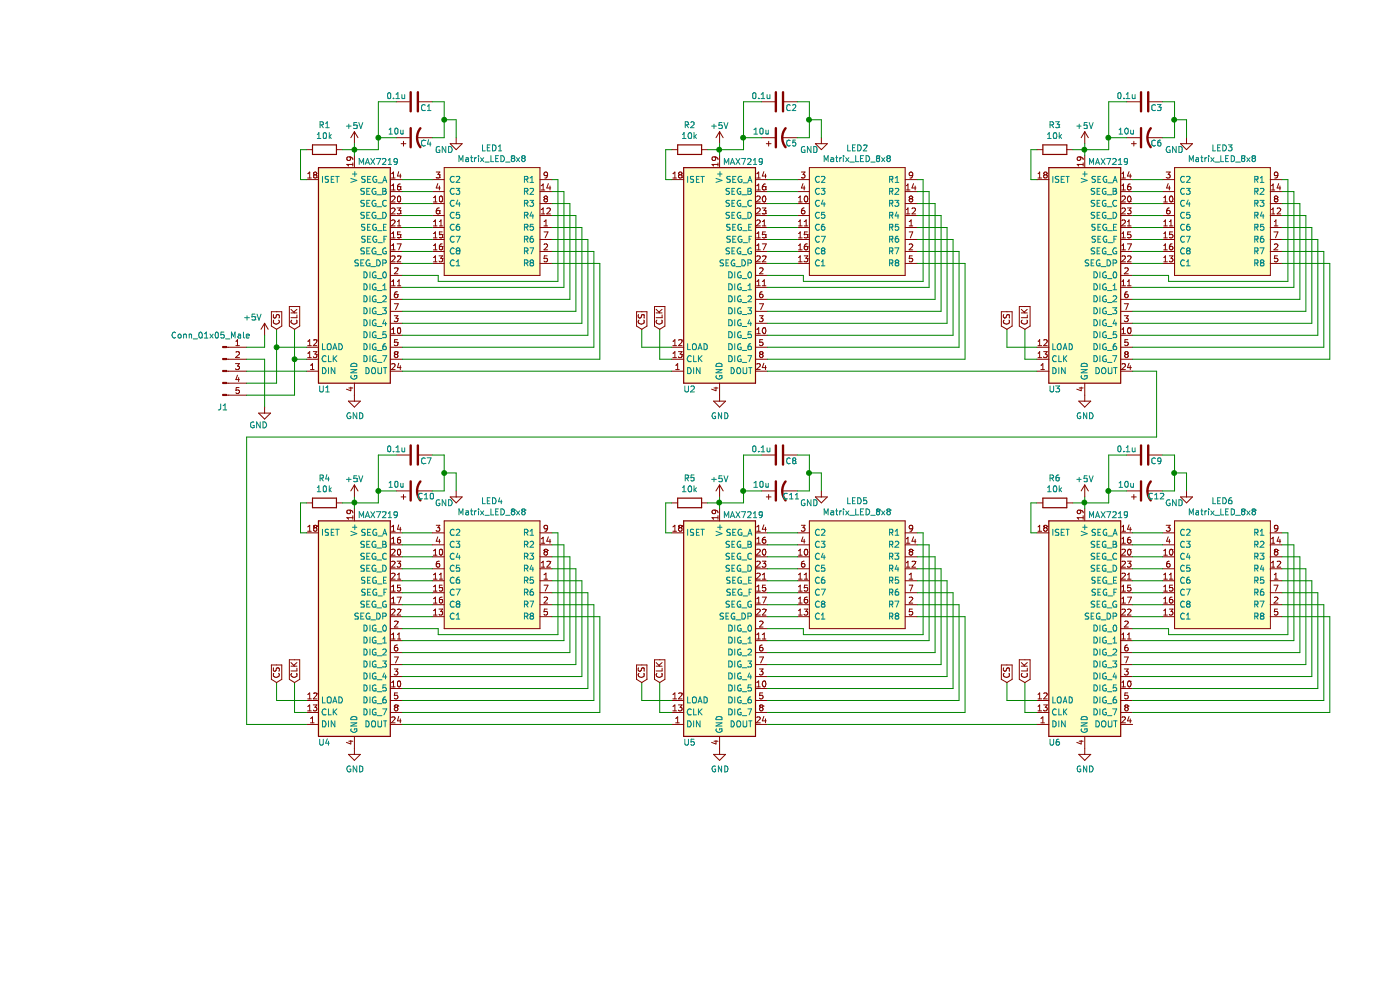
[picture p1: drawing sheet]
EESchema Schematic File Version 4
EELAYER 30 0
EELAYER END
$Descr A4 11693 8268
encoding utf-8
Sheet 1 1
Title ""
Date ""
Rev ""
Comp ""
Comment1 ""
Comment2 ""
Comment3 ""
Comment4 ""
$EndDescr
Wire Wire Line
	4700 3000 4700 2200
Wire Wire Line
	2550 1250 2650 1250
Wire Wire Line
	2200 1250 2250 1250
$Comp
L Device:R R1
U 1 1
P 2400 1250
F 0 "R1" V 2193 1250 50  0000 C CNN
F 1 "10k" V 2284 1250 50  0000 C CNN
F 2 "Resistor_THT:R_Axial_DIN0207_L6.3mm_D2.5mm_P10.16mm_Horizontal" V 2330 1250 50  0001 C CNN
F 3 "~" H 2400 1250 50  0001 C CNN
	1    2400 1250
	0    1    1    0   
$EndComp
Wire Wire Line
	2200 1500 2250 1500
Wire Wire Line
	2200 1250 2200 1500
Wire Wire Line
	2650 1250 2650 1300
$Comp
L power:GND #PWR0101
U 1 1
P 2650 3300
F 0 "#PWR0101" H 2650 3050 50  0001 C CNN
F 1 "GND" H 2655 3127 50  0000 C CNN
F 2 "" H 2650 3300 50  0001 C CNN
F 3 "" H 2650 3300 50  0001 C CNN
	1    2650 3300
	1    0    0    -1  
$EndComp
Wire Wire Line
	3050 2300 3350 2300
Wire Wire Line
	3050 1500 3300 1500
Wire Wire Line
	3050 1600 3300 1600
Wire Wire Line
	3050 1700 3300 1700
Wire Wire Line
	3050 1800 3300 1800
Wire Wire Line
	3050 1900 3300 1900
Wire Wire Line
	3050 2000 3300 2000
Wire Wire Line
	3050 2100 3300 2100
Wire Wire Line
	3050 2200 3300 2200
Wire Wire Line
	3350 2300 3350 2350
Wire Wire Line
	3350 2350 4350 2350
Wire Wire Line
	4350 2350 4350 1500
Wire Wire Line
	4350 1500 4300 1500
Wire Wire Line
	3050 2400 4400 2400
Wire Wire Line
	4400 2400 4400 1600
Wire Wire Line
	4400 1600 4300 1600
Wire Wire Line
	4450 1700 4300 1700
Wire Wire Line
	4500 1800 4300 1800
Wire Wire Line
	4550 1900 4300 1900
Wire Wire Line
	4600 2000 4300 2000
Wire Wire Line
	4650 2100 4300 2100
Wire Wire Line
	4700 2200 4300 2200
Wire Wire Line
	3050 3000 4700 3000
Wire Wire Line
	4650 2900 4650 2100
Wire Wire Line
	3050 2900 4650 2900
Wire Wire Line
	4600 2800 4600 2000
Wire Wire Line
	3050 2800 4600 2800
Wire Wire Line
	4550 2700 4550 1900
Wire Wire Line
	3050 2700 4550 2700
Wire Wire Line
	4500 2600 4500 1800
Wire Wire Line
	3050 2600 4500 2600
Wire Wire Line
	4450 2500 4450 1700
Wire Wire Line
	3050 2500 4450 2500
$Comp
L Driver_LED:MAX7219 U1
U 1 1
P 2650 2300
F 0 "U1" H 2400 1350 50  0000 C CNN
F 1 "MAX7219" H 2850 3250 50  0000 C CNN
F 2 "Package_DIP:DIP-24_W7.62mm_Socket_LongPads" H 2600 2350 50  0001 C CNN
F 3 "https://datasheets.maximintegrated.com/en/ds/MAX7219-MAX7221.pdf" H 2700 2150 50  0001 C CNN
	1    2650 2300
	1    0    0    -1  
$EndComp
$Comp
L power:GND #PWR0102
U 1 1
P 1900 3400
F 0 "#PWR0102" H 1900 3150 50  0001 C CNN
F 1 "GND" H 1850 3250 50  0000 C CNN
F 2 "" H 1900 3400 50  0001 C CNN
F 3 "" H 1900 3400 50  0001 C CNN
	1    1900 3400
	1    0    0    -1  
$EndComp
$Comp
L power:+5V #PWR0103
U 1 1
P 1900 2800
F 0 "#PWR0103" H 1900 2650 50  0001 C CNN
F 1 "+5V" H 1800 2950 50  0000 C CNN
F 2 "" H 1900 2800 50  0001 C CNN
F 3 "" H 1900 2800 50  0001 C CNN
	1    1900 2800
	1    0    0    -1  
$EndComp
$Comp
L Connector:Conn_01x05_Male J1
U 1 1
P 1550 3100
F 0 "J1" H 1550 2800 50  0000 C CNN
F 1 "Conn_01x05_Male" H 1450 3400 50  0000 C CNN
F 2 "Connector_PinHeader_2.54mm:PinHeader_1x05_P2.54mm_Horizontal" H 1550 3100 50  0001 C CNN
F 3 "~" H 1550 3100 50  0001 C CNN
	1    1550 3100
	1    0    0    -1  
$EndComp
Wire Wire Line
	1750 3100 2250 3100
Wire Wire Line
	1750 3300 2150 3300
Wire Wire Line
	2150 3300 2150 3000
Wire Wire Line
	2150 3000 2250 3000
Wire Wire Line
	2000 2900 2000 3200
Wire Wire Line
	2000 3200 1750 3200
Wire Wire Line
	2000 2900 2250 2900
Wire Wire Line
	1750 2900 1900 2900
Wire Wire Line
	1900 2900 1900 2800
Wire Wire Line
	1750 3000 1900 3000
Wire Wire Line
	1900 3000 1900 3400
Text GLabel 2000 2750 1    50   Input ~ 0
CS
Wire Wire Line
	2000 2750 2000 2900
Connection ~ 2000 2900
Text GLabel 2150 2750 1    50   Input ~ 0
CLK
Connection ~ 2150 3000
Wire Wire Line
	2150 2750 2150 3000
$Comp
L power:+5V #PWR0104
U 1 1
P 2650 1200
F 0 "#PWR0104" H 2650 1050 50  0001 C CNN
F 1 "+5V" H 2650 1350 50  0000 C CNN
F 2 "" H 2650 1200 50  0001 C CNN
F 3 "" H 2650 1200 50  0001 C CNN
	1    2650 1200
	1    0    0    -1  
$EndComp
Wire Wire Line
	2650 1200 2650 1250
Connection ~ 2650 1250
Wire Wire Line
	2650 1250 2850 1250
Wire Wire Line
	3000 1150 2850 1150
Connection ~ 2850 1150
Wire Wire Line
	2850 1150 2850 1250
Wire Wire Line
	3000 850  2850 850 
Wire Wire Line
	2850 850  2850 1150
Wire Wire Line
	3300 850  3400 850 
Wire Wire Line
	3400 850  3400 1000
Wire Wire Line
	3400 1150 3300 1150
$Comp
L power:GND #PWR0105
U 1 1
P 3500 1150
F 0 "#PWR0105" H 3500 900 50  0001 C CNN
F 1 "GND" H 3400 1050 50  0000 C CNN
F 2 "" H 3500 1150 50  0001 C CNN
F 3 "" H 3500 1150 50  0001 C CNN
	1    3500 1150
	1    0    0    -1  
$EndComp
Wire Wire Line
	3400 1000 3500 1000
Wire Wire Line
	3500 1000 3500 1150
Connection ~ 3400 1000
Wire Wire Line
	3400 1000 3400 1150
$Comp
L Device:CP1 C4
U 1 1
P 3150 1150
F 0 "C4" V 3100 1050 50  0000 C CNN
F 1 "10u" V 3200 1300 50  0000 C CNN
F 2 "Capacitor_THT:CP_Radial_D4.0mm_P2.00mm" H 3150 1150 50  0001 C CNN
F 3 "~" H 3150 1150 50  0001 C CNN
	1    3150 1150
	0    -1   -1   0   
$EndComp
$Comp
L Device:C C1
U 1 1
P 3150 850
F 0 "C1" V 3200 950 50  0000 C CNN
F 1 "0.1u" V 3100 700 50  0000 C CNN
F 2 "Capacitor_THT:C_Disc_D4.3mm_W1.9mm_P5.00mm" H 3188 700 50  0001 C CNN
F 3 "~" H 3150 850 50  0001 C CNN
	1    3150 850 
	0    1    1    0   
$EndComp
Wire Wire Line
	7750 3000 7750 2200
Wire Wire Line
	5600 1250 5700 1250
Wire Wire Line
	5250 1250 5300 1250
$Comp
L Device:R R2
U 1 1
P 5450 1250
F 0 "R2" V 5243 1250 50  0000 C CNN
F 1 "10k" V 5334 1250 50  0000 C CNN
F 2 "Resistor_THT:R_Axial_DIN0207_L6.3mm_D2.5mm_P10.16mm_Horizontal" V 5380 1250 50  0001 C CNN
F 3 "~" H 5450 1250 50  0001 C CNN
	1    5450 1250
	0    1    1    0   
$EndComp
Wire Wire Line
	5250 1500 5300 1500
Wire Wire Line
	5250 1250 5250 1500
Wire Wire Line
	5700 1250 5700 1300
$Comp
L power:GND #PWR0106
U 1 1
P 5700 3300
F 0 "#PWR0106" H 5700 3050 50  0001 C CNN
F 1 "GND" H 5705 3127 50  0000 C CNN
F 2 "" H 5700 3300 50  0001 C CNN
F 3 "" H 5700 3300 50  0001 C CNN
	1    5700 3300
	1    0    0    -1  
$EndComp
Wire Wire Line
	6100 2300 6400 2300
Wire Wire Line
	6100 1500 6350 1500
Wire Wire Line
	6100 1600 6350 1600
Wire Wire Line
	6100 1700 6350 1700
Wire Wire Line
	6100 1800 6350 1800
Wire Wire Line
	6100 1900 6350 1900
Wire Wire Line
	6100 2000 6350 2000
Wire Wire Line
	6100 2100 6350 2100
Wire Wire Line
	6100 2200 6350 2200
Wire Wire Line
	6400 2300 6400 2350
Wire Wire Line
	6400 2350 7400 2350
Wire Wire Line
	7400 2350 7400 1500
Wire Wire Line
	7400 1500 7350 1500
Wire Wire Line
	6100 2400 7450 2400
Wire Wire Line
	7450 2400 7450 1600
Wire Wire Line
	7450 1600 7350 1600
Wire Wire Line
	7500 1700 7350 1700
Wire Wire Line
	7550 1800 7350 1800
Wire Wire Line
	7600 1900 7350 1900
Wire Wire Line
	7650 2000 7350 2000
Wire Wire Line
	7700 2100 7350 2100
Wire Wire Line
	7750 2200 7350 2200
Wire Wire Line
	6100 3000 7750 3000
Wire Wire Line
	7700 2900 7700 2100
Wire Wire Line
	6100 2900 7700 2900
Wire Wire Line
	7650 2800 7650 2000
Wire Wire Line
	6100 2800 7650 2800
Wire Wire Line
	7600 2700 7600 1900
Wire Wire Line
	6100 2700 7600 2700
Wire Wire Line
	7550 2600 7550 1800
Wire Wire Line
	6100 2600 7550 2600
Wire Wire Line
	7500 2500 7500 1700
Wire Wire Line
	6100 2500 7500 2500
$Comp
L Driver_LED:MAX7219 U2
U 1 1
P 5700 2300
F 0 "U2" H 5450 1350 50  0000 C CNN
F 1 "MAX7219" H 5900 3250 50  0000 C CNN
F 2 "Package_DIP:DIP-24_W7.62mm_Socket_LongPads" H 5650 2350 50  0001 C CNN
F 3 "https://datasheets.maximintegrated.com/en/ds/MAX7219-MAX7221.pdf" H 5750 2150 50  0001 C CNN
	1    5700 2300
	1    0    0    -1  
$EndComp
Wire Wire Line
	5200 3000 5300 3000
Wire Wire Line
	5050 2900 5300 2900
Text GLabel 5050 2750 1    50   Input ~ 0
CS
Wire Wire Line
	5050 2750 5050 2900
Text GLabel 5200 2750 1    50   Input ~ 0
CLK
Wire Wire Line
	5200 2750 5200 3000
$Comp
L power:+5V #PWR0107
U 1 1
P 5700 1200
F 0 "#PWR0107" H 5700 1050 50  0001 C CNN
F 1 "+5V" H 5700 1350 50  0000 C CNN
F 2 "" H 5700 1200 50  0001 C CNN
F 3 "" H 5700 1200 50  0001 C CNN
	1    5700 1200
	1    0    0    -1  
$EndComp
Wire Wire Line
	5700 1200 5700 1250
Connection ~ 5700 1250
Wire Wire Line
	5700 1250 5900 1250
Wire Wire Line
	6050 1150 5900 1150
Connection ~ 5900 1150
Wire Wire Line
	5900 1150 5900 1250
Wire Wire Line
	6050 850  5900 850 
Wire Wire Line
	5900 850  5900 1150
Wire Wire Line
	6350 850  6450 850 
Wire Wire Line
	6450 850  6450 1000
Wire Wire Line
	6450 1150 6350 1150
$Comp
L power:GND #PWR0108
U 1 1
P 6550 1150
F 0 "#PWR0108" H 6550 900 50  0001 C CNN
F 1 "GND" H 6450 1050 50  0000 C CNN
F 2 "" H 6550 1150 50  0001 C CNN
F 3 "" H 6550 1150 50  0001 C CNN
	1    6550 1150
	1    0    0    -1  
$EndComp
Wire Wire Line
	6450 1000 6550 1000
Wire Wire Line
	6550 1000 6550 1150
Connection ~ 6450 1000
Wire Wire Line
	6450 1000 6450 1150
$Comp
L Device:CP1 C5
U 1 1
P 6200 1150
F 0 "C5" V 6150 1050 50  0000 C CNN
F 1 "10u" V 6250 1300 50  0000 C CNN
F 2 "Capacitor_THT:CP_Radial_D4.0mm_P2.00mm" H 6200 1150 50  0001 C CNN
F 3 "~" H 6200 1150 50  0001 C CNN
	1    6200 1150
	0    -1   -1   0   
$EndComp
$Comp
L Device:C C2
U 1 1
P 6200 850
F 0 "C2" V 6250 950 50  0000 C CNN
F 1 "0.1u" V 6150 700 50  0000 C CNN
F 2 "Capacitor_THT:C_Disc_D4.3mm_W1.9mm_P5.00mm" H 6238 700 50  0001 C CNN
F 3 "~" H 6200 850 50  0001 C CNN
	1    6200 850 
	0    1    1    0   
$EndComp
Wire Wire Line
	3050 3100 5300 3100
Wire Wire Line
	10800 3000 10800 2200
Wire Wire Line
	8650 1250 8750 1250
Wire Wire Line
	8300 1250 8350 1250
$Comp
L Device:R R3
U 1 1
P 8500 1250
F 0 "R3" V 8293 1250 50  0000 C CNN
F 1 "10k" V 8384 1250 50  0000 C CNN
F 2 "Resistor_THT:R_Axial_DIN0207_L6.3mm_D2.5mm_P10.16mm_Horizontal" V 8430 1250 50  0001 C CNN
F 3 "~" H 8500 1250 50  0001 C CNN
	1    8500 1250
	0    1    1    0   
$EndComp
Wire Wire Line
	8300 1500 8350 1500
Wire Wire Line
	8300 1250 8300 1500
Wire Wire Line
	8750 1250 8750 1300
$Comp
L power:GND #PWR0109
U 1 1
P 8750 3300
F 0 "#PWR0109" H 8750 3050 50  0001 C CNN
F 1 "GND" H 8755 3127 50  0000 C CNN
F 2 "" H 8750 3300 50  0001 C CNN
F 3 "" H 8750 3300 50  0001 C CNN
	1    8750 3300
	1    0    0    -1  
$EndComp
Wire Wire Line
	9150 2300 9450 2300
Wire Wire Line
	9150 1500 9400 1500
Wire Wire Line
	9150 1600 9400 1600
Wire Wire Line
	9150 1700 9400 1700
Wire Wire Line
	9150 1800 9400 1800
Wire Wire Line
	9150 1900 9400 1900
Wire Wire Line
	9150 2000 9400 2000
Wire Wire Line
	9150 2100 9400 2100
Wire Wire Line
	9150 2200 9400 2200
Wire Wire Line
	9450 2300 9450 2350
Wire Wire Line
	9450 2350 10450 2350
Wire Wire Line
	10450 2350 10450 1500
Wire Wire Line
	10450 1500 10400 1500
Wire Wire Line
	9150 2400 10500 2400
Wire Wire Line
	10500 2400 10500 1600
Wire Wire Line
	10500 1600 10400 1600
Wire Wire Line
	10550 1700 10400 1700
Wire Wire Line
	10600 1800 10400 1800
Wire Wire Line
	10650 1900 10400 1900
Wire Wire Line
	10700 2000 10400 2000
Wire Wire Line
	10750 2100 10400 2100
Wire Wire Line
	10800 2200 10400 2200
Wire Wire Line
	9150 3000 10800 3000
Wire Wire Line
	10750 2900 10750 2100
Wire Wire Line
	9150 2900 10750 2900
Wire Wire Line
	10700 2800 10700 2000
Wire Wire Line
	9150 2800 10700 2800
Wire Wire Line
	10650 2700 10650 1900
Wire Wire Line
	9150 2700 10650 2700
Wire Wire Line
	10600 2600 10600 1800
Wire Wire Line
	9150 2600 10600 2600
Wire Wire Line
	10550 2500 10550 1700
Wire Wire Line
	9150 2500 10550 2500
$Comp
L Driver_LED:MAX7219 U3
U 1 1
P 8750 2300
F 0 "U3" H 8500 1350 50  0000 C CNN
F 1 "MAX7219" H 8950 3250 50  0000 C CNN
F 2 "Package_DIP:DIP-24_W7.62mm_Socket_LongPads" H 8700 2350 50  0001 C CNN
F 3 "https://datasheets.maximintegrated.com/en/ds/MAX7219-MAX7221.pdf" H 8800 2150 50  0001 C CNN
	1    8750 2300
	1    0    0    -1  
$EndComp
Wire Wire Line
	8250 3000 8350 3000
Wire Wire Line
	8100 2900 8350 2900
Text GLabel 8100 2750 1    50   Input ~ 0
CS
Wire Wire Line
	8100 2750 8100 2900
Text GLabel 8250 2750 1    50   Input ~ 0
CLK
Wire Wire Line
	8250 2750 8250 3000
$Comp
L power:+5V #PWR0110
U 1 1
P 8750 1200
F 0 "#PWR0110" H 8750 1050 50  0001 C CNN
F 1 "+5V" H 8750 1350 50  0000 C CNN
F 2 "" H 8750 1200 50  0001 C CNN
F 3 "" H 8750 1200 50  0001 C CNN
	1    8750 1200
	1    0    0    -1  
$EndComp
Wire Wire Line
	8750 1200 8750 1250
Connection ~ 8750 1250
Wire Wire Line
	8750 1250 8950 1250
Wire Wire Line
	9100 1150 8950 1150
Connection ~ 8950 1150
Wire Wire Line
	8950 1150 8950 1250
Wire Wire Line
	9100 850  8950 850 
Wire Wire Line
	8950 850  8950 1150
Wire Wire Line
	9400 850  9500 850 
Wire Wire Line
	9500 850  9500 1000
Wire Wire Line
	9500 1150 9400 1150
$Comp
L power:GND #PWR0111
U 1 1
P 9600 1150
F 0 "#PWR0111" H 9600 900 50  0001 C CNN
F 1 "GND" H 9500 1050 50  0000 C CNN
F 2 "" H 9600 1150 50  0001 C CNN
F 3 "" H 9600 1150 50  0001 C CNN
	1    9600 1150
	1    0    0    -1  
$EndComp
Wire Wire Line
	9500 1000 9600 1000
Wire Wire Line
	9600 1000 9600 1150
Connection ~ 9500 1000
Wire Wire Line
	9500 1000 9500 1150
$Comp
L Device:CP1 C6
U 1 1
P 9250 1150
F 0 "C6" V 9200 1050 50  0000 C CNN
F 1 "10u" V 9300 1300 50  0000 C CNN
F 2 "Capacitor_THT:CP_Radial_D4.0mm_P2.00mm" H 9250 1150 50  0001 C CNN
F 3 "~" H 9250 1150 50  0001 C CNN
	1    9250 1150
	0    -1   -1   0   
$EndComp
$Comp
L Device:C C3
U 1 1
P 9250 850
F 0 "C3" V 9300 950 50  0000 C CNN
F 1 "0.1u" V 9200 700 50  0000 C CNN
F 2 "Capacitor_THT:C_Disc_D4.3mm_W1.9mm_P5.00mm" H 9288 700 50  0001 C CNN
F 3 "~" H 9250 850 50  0001 C CNN
	1    9250 850 
	0    1    1    0   
$EndComp
Wire Wire Line
	6100 3100 8350 3100
Wire Wire Line
	4700 5950 4700 5150
Wire Wire Line
	2550 4200 2650 4200
Wire Wire Line
	2200 4200 2250 4200
$Comp
L Device:R R4
U 1 1
P 2400 4200
F 0 "R4" V 2193 4200 50  0000 C CNN
F 1 "10k" V 2284 4200 50  0000 C CNN
F 2 "Resistor_THT:R_Axial_DIN0207_L6.3mm_D2.5mm_P10.16mm_Horizontal" V 2330 4200 50  0001 C CNN
F 3 "~" H 2400 4200 50  0001 C CNN
	1    2400 4200
	0    1    1    0   
$EndComp
Wire Wire Line
	2200 4450 2250 4450
Wire Wire Line
	2200 4200 2200 4450
Wire Wire Line
	2650 4200 2650 4250
$Comp
L power:GND #PWR0112
U 1 1
P 2650 6250
F 0 "#PWR0112" H 2650 6000 50  0001 C CNN
F 1 "GND" H 2655 6077 50  0000 C CNN
F 2 "" H 2650 6250 50  0001 C CNN
F 3 "" H 2650 6250 50  0001 C CNN
	1    2650 6250
	1    0    0    -1  
$EndComp
Wire Wire Line
	3050 5250 3350 5250
Wire Wire Line
	3050 4450 3300 4450
Wire Wire Line
	3050 4550 3300 4550
Wire Wire Line
	3050 4650 3300 4650
Wire Wire Line
	3050 4750 3300 4750
Wire Wire Line
	3050 4850 3300 4850
Wire Wire Line
	3050 4950 3300 4950
Wire Wire Line
	3050 5050 3300 5050
Wire Wire Line
	3050 5150 3300 5150
Wire Wire Line
	3350 5250 3350 5300
Wire Wire Line
	3350 5300 4350 5300
Wire Wire Line
	4350 5300 4350 4450
Wire Wire Line
	4350 4450 4300 4450
Wire Wire Line
	3050 5350 4400 5350
Wire Wire Line
	4400 5350 4400 4550
Wire Wire Line
	4400 4550 4300 4550
Wire Wire Line
	4450 4650 4300 4650
Wire Wire Line
	4500 4750 4300 4750
Wire Wire Line
	4550 4850 4300 4850
Wire Wire Line
	4600 4950 4300 4950
Wire Wire Line
	4650 5050 4300 5050
Wire Wire Line
	4700 5150 4300 5150
Wire Wire Line
	3050 5950 4700 5950
Wire Wire Line
	4650 5850 4650 5050
Wire Wire Line
	3050 5850 4650 5850
Wire Wire Line
	4600 5750 4600 4950
Wire Wire Line
	3050 5750 4600 5750
Wire Wire Line
	4550 5650 4550 4850
Wire Wire Line
	3050 5650 4550 5650
Wire Wire Line
	4500 5550 4500 4750
Wire Wire Line
	3050 5550 4500 5550
Wire Wire Line
	4450 5450 4450 4650
Wire Wire Line
	3050 5450 4450 5450
$Comp
L Driver_LED:MAX7219 U4
U 1 1
P 2650 5250
F 0 "U4" H 2400 4300 50  0000 C CNN
F 1 "MAX7219" H 2850 6200 50  0000 C CNN
F 2 "Package_DIP:DIP-24_W7.62mm_Socket_LongPads" H 2600 5300 50  0001 C CNN
F 3 "https://datasheets.maximintegrated.com/en/ds/MAX7219-MAX7221.pdf" H 2700 5100 50  0001 C CNN
	1    2650 5250
	1    0    0    -1  
$EndComp
Wire Wire Line
	1750 6050 2250 6050
Wire Wire Line
	2150 5950 2250 5950
Wire Wire Line
	2000 5850 2250 5850
Text GLabel 2150 5700 1    50   Input ~ 0
CLK
Wire Wire Line
	2150 5700 2150 5950
$Comp
L power:+5V #PWR0113
U 1 1
P 2650 4150
F 0 "#PWR0113" H 2650 4000 50  0001 C CNN
F 1 "+5V" H 2650 4300 50  0000 C CNN
F 2 "" H 2650 4150 50  0001 C CNN
F 3 "" H 2650 4150 50  0001 C CNN
	1    2650 4150
	1    0    0    -1  
$EndComp
Wire Wire Line
	2650 4150 2650 4200
Connection ~ 2650 4200
Wire Wire Line
	2650 4200 2850 4200
Wire Wire Line
	3000 4100 2850 4100
Connection ~ 2850 4100
Wire Wire Line
	2850 4100 2850 4200
Wire Wire Line
	3000 3800 2850 3800
Wire Wire Line
	2850 3800 2850 4100
Wire Wire Line
	3300 3800 3400 3800
Wire Wire Line
	3400 3800 3400 3950
Wire Wire Line
	3400 4100 3300 4100
$Comp
L power:GND #PWR0114
U 1 1
P 3500 4100
F 0 "#PWR0114" H 3500 3850 50  0001 C CNN
F 1 "GND" H 3400 4000 50  0000 C CNN
F 2 "" H 3500 4100 50  0001 C CNN
F 3 "" H 3500 4100 50  0001 C CNN
	1    3500 4100
	1    0    0    -1  
$EndComp
Wire Wire Line
	3400 3950 3500 3950
Wire Wire Line
	3500 3950 3500 4100
Connection ~ 3400 3950
Wire Wire Line
	3400 3950 3400 4100
$Comp
L Device:CP1 C10
U 1 1
P 3150 4100
F 0 "C10" V 3100 4000 50  0000 C CNN
F 1 "10u" V 3200 4250 50  0000 C CNN
F 2 "Capacitor_THT:CP_Radial_D4.0mm_P2.00mm" H 3150 4100 50  0001 C CNN
F 3 "~" H 3150 4100 50  0001 C CNN
	1    3150 4100
	0    -1   -1   0   
$EndComp
$Comp
L Device:C C7
U 1 1
P 3150 3800
F 0 "C7" V 3200 3900 50  0000 C CNN
F 1 "0.1u" V 3100 3650 50  0000 C CNN
F 2 "Capacitor_THT:C_Disc_D4.3mm_W1.9mm_P5.00mm" H 3188 3650 50  0001 C CNN
F 3 "~" H 3150 3800 50  0001 C CNN
	1    3150 3800
	0    1    1    0   
$EndComp
Wire Wire Line
	7750 5950 7750 5150
Wire Wire Line
	5600 4200 5700 4200
Wire Wire Line
	5250 4200 5300 4200
$Comp
L Device:R R5
U 1 1
P 5450 4200
F 0 "R5" V 5243 4200 50  0000 C CNN
F 1 "10k" V 5334 4200 50  0000 C CNN
F 2 "Resistor_THT:R_Axial_DIN0207_L6.3mm_D2.5mm_P10.16mm_Horizontal" V 5380 4200 50  0001 C CNN
F 3 "~" H 5450 4200 50  0001 C CNN
	1    5450 4200
	0    1    1    0   
$EndComp
Wire Wire Line
	5250 4450 5300 4450
Wire Wire Line
	5250 4200 5250 4450
Wire Wire Line
	5700 4200 5700 4250
$Comp
L power:GND #PWR0115
U 1 1
P 5700 6250
F 0 "#PWR0115" H 5700 6000 50  0001 C CNN
F 1 "GND" H 5705 6077 50  0000 C CNN
F 2 "" H 5700 6250 50  0001 C CNN
F 3 "" H 5700 6250 50  0001 C CNN
	1    5700 6250
	1    0    0    -1  
$EndComp
Wire Wire Line
	6100 5250 6400 5250
Wire Wire Line
	6100 4450 6350 4450
Wire Wire Line
	6100 4550 6350 4550
Wire Wire Line
	6100 4650 6350 4650
Wire Wire Line
	6100 4750 6350 4750
Wire Wire Line
	6100 4850 6350 4850
Wire Wire Line
	6100 4950 6350 4950
Wire Wire Line
	6100 5050 6350 5050
Wire Wire Line
	6100 5150 6350 5150
Wire Wire Line
	6400 5250 6400 5300
Wire Wire Line
	7400 5300 7400 4450
Wire Wire Line
	7400 4450 7350 4450
Wire Wire Line
	6100 5350 7450 5350
Wire Wire Line
	7450 5350 7450 4550
Wire Wire Line
	7450 4550 7350 4550
Wire Wire Line
	7500 4650 7350 4650
Wire Wire Line
	7550 4750 7350 4750
Wire Wire Line
	7600 4850 7350 4850
Wire Wire Line
	7650 4950 7350 4950
Wire Wire Line
	7700 5050 7350 5050
Wire Wire Line
	7750 5150 7350 5150
Wire Wire Line
	6100 5950 7750 5950
Wire Wire Line
	7700 5850 7700 5050
Wire Wire Line
	6100 5850 7700 5850
Wire Wire Line
	7650 5750 7650 4950
Wire Wire Line
	6100 5750 7650 5750
Wire Wire Line
	7600 5650 7600 4850
Wire Wire Line
	6100 5650 7600 5650
Wire Wire Line
	7550 5550 7550 4750
Wire Wire Line
	6100 5550 7550 5550
Wire Wire Line
	7500 5450 7500 4650
Wire Wire Line
	6100 5450 7500 5450
$Comp
L Driver_LED:MAX7219 U5
U 1 1
P 5700 5250
F 0 "U5" H 5450 4300 50  0000 C CNN
F 1 "MAX7219" H 5900 6200 50  0000 C CNN
F 2 "Package_DIP:DIP-24_W7.62mm_Socket_LongPads" H 5650 5300 50  0001 C CNN
F 3 "https://datasheets.maximintegrated.com/en/ds/MAX7219-MAX7221.pdf" H 5750 5100 50  0001 C CNN
	1    5700 5250
	1    0    0    -1  
$EndComp
Wire Wire Line
	5200 5950 5300 5950
Wire Wire Line
	5050 5850 5300 5850
Text GLabel 5050 5700 1    50   Input ~ 0
CS
Wire Wire Line
	5050 5700 5050 5850
Text GLabel 5200 5700 1    50   Input ~ 0
CLK
Wire Wire Line
	5200 5700 5200 5950
$Comp
L power:+5V #PWR0116
U 1 1
P 5700 4150
F 0 "#PWR0116" H 5700 4000 50  0001 C CNN
F 1 "+5V" H 5700 4300 50  0000 C CNN
F 2 "" H 5700 4150 50  0001 C CNN
F 3 "" H 5700 4150 50  0001 C CNN
	1    5700 4150
	1    0    0    -1  
$EndComp
Wire Wire Line
	5700 4150 5700 4200
Connection ~ 5700 4200
Wire Wire Line
	5700 4200 5900 4200
Wire Wire Line
	6050 4100 5900 4100
Connection ~ 5900 4100
Wire Wire Line
	5900 4100 5900 4200
Wire Wire Line
	6050 3800 5900 3800
Wire Wire Line
	5900 3800 5900 4100
Wire Wire Line
	6350 3800 6450 3800
Wire Wire Line
	6450 3800 6450 3950
Wire Wire Line
	6450 4100 6350 4100
$Comp
L power:GND #PWR0117
U 1 1
P 6550 4100
F 0 "#PWR0117" H 6550 3850 50  0001 C CNN
F 1 "GND" H 6450 4000 50  0000 C CNN
F 2 "" H 6550 4100 50  0001 C CNN
F 3 "" H 6550 4100 50  0001 C CNN
	1    6550 4100
	1    0    0    -1  
$EndComp
Wire Wire Line
	6450 3950 6550 3950
Wire Wire Line
	6550 3950 6550 4100
Connection ~ 6450 3950
Wire Wire Line
	6450 3950 6450 4100
$Comp
L Device:CP1 C11
U 1 1
P 6200 4100
F 0 "C11" V 6150 4000 50  0000 C CNN
F 1 "10u" V 6250 4250 50  0000 C CNN
F 2 "Capacitor_THT:CP_Radial_D4.0mm_P2.00mm" H 6200 4100 50  0001 C CNN
F 3 "~" H 6200 4100 50  0001 C CNN
	1    6200 4100
	0    -1   -1   0   
$EndComp
$Comp
L Device:C C8
U 1 1
P 6200 3800
F 0 "C8" V 6250 3900 50  0000 C CNN
F 1 "0.1u" V 6150 3650 50  0000 C CNN
F 2 "Capacitor_THT:C_Disc_D4.3mm_W1.9mm_P5.00mm" H 6238 3650 50  0001 C CNN
F 3 "~" H 6200 3800 50  0001 C CNN
	1    6200 3800
	0    1    1    0   
$EndComp
Wire Wire Line
	3050 6050 5300 6050
Wire Wire Line
	10800 5950 10800 5150
Wire Wire Line
	8650 4200 8750 4200
Wire Wire Line
	8300 4200 8350 4200
$Comp
L Device:R R6
U 1 1
P 8500 4200
F 0 "R6" V 8293 4200 50  0000 C CNN
F 1 "10k" V 8384 4200 50  0000 C CNN
F 2 "Resistor_THT:R_Axial_DIN0207_L6.3mm_D2.5mm_P10.16mm_Horizontal" V 8430 4200 50  0001 C CNN
F 3 "~" H 8500 4200 50  0001 C CNN
	1    8500 4200
	0    1    1    0   
$EndComp
Wire Wire Line
	8300 4450 8350 4450
Wire Wire Line
	8300 4200 8300 4450
Wire Wire Line
	8750 4200 8750 4250
$Comp
L power:GND #PWR0118
U 1 1
P 8750 6250
F 0 "#PWR0118" H 8750 6000 50  0001 C CNN
F 1 "GND" H 8755 6077 50  0000 C CNN
F 2 "" H 8750 6250 50  0001 C CNN
F 3 "" H 8750 6250 50  0001 C CNN
	1    8750 6250
	1    0    0    -1  
$EndComp
Wire Wire Line
	9150 5250 9450 5250
Wire Wire Line
	9150 4450 9400 4450
Wire Wire Line
	9150 4550 9400 4550
Wire Wire Line
	9150 4650 9400 4650
Wire Wire Line
	9150 4750 9400 4750
Wire Wire Line
	9150 4850 9400 4850
Wire Wire Line
	9150 4950 9400 4950
Wire Wire Line
	9150 5050 9400 5050
Wire Wire Line
	9150 5150 9400 5150
Wire Wire Line
	9450 5250 9450 5300
Wire Wire Line
	9450 5300 10450 5300
Wire Wire Line
	10450 5300 10450 4450
Wire Wire Line
	10450 4450 10400 4450
Wire Wire Line
	9150 5350 10500 5350
Wire Wire Line
	10500 5350 10500 4550
Wire Wire Line
	10500 4550 10400 4550
Wire Wire Line
	10550 4650 10400 4650
Wire Wire Line
	10600 4750 10400 4750
Wire Wire Line
	10650 4850 10400 4850
Wire Wire Line
	10700 4950 10400 4950
Wire Wire Line
	10750 5050 10400 5050
Wire Wire Line
	10800 5150 10400 5150
Wire Wire Line
	9150 5950 10800 5950
Wire Wire Line
	10750 5850 10750 5050
Wire Wire Line
	9150 5850 10750 5850
Wire Wire Line
	10700 5750 10700 4950
Wire Wire Line
	9150 5750 10700 5750
Wire Wire Line
	10650 5650 10650 4850
Wire Wire Line
	9150 5650 10650 5650
Wire Wire Line
	10600 5550 10600 4750
Wire Wire Line
	9150 5550 10600 5550
Wire Wire Line
	10550 5450 10550 4650
Wire Wire Line
	9150 5450 10550 5450
$Comp
L Driver_LED:MAX7219 U6
U 1 1
P 8750 5250
F 0 "U6" H 8500 4300 50  0000 C CNN
F 1 "MAX7219" H 8950 6200 50  0000 C CNN
F 2 "Package_DIP:DIP-24_W7.62mm_Socket_LongPads" H 8700 5300 50  0001 C CNN
F 3 "https://datasheets.maximintegrated.com/en/ds/MAX7219-MAX7221.pdf" H 8800 5100 50  0001 C CNN
	1    8750 5250
	1    0    0    -1  
$EndComp
Wire Wire Line
	8250 5950 8350 5950
Wire Wire Line
	8100 5850 8350 5850
Text GLabel 8100 5700 1    50   Input ~ 0
CS
Wire Wire Line
	8100 5700 8100 5850
Text GLabel 8250 5700 1    50   Input ~ 0
CLK
Wire Wire Line
	8250 5700 8250 5950
$Comp
L power:+5V #PWR0119
U 1 1
P 8750 4150
F 0 "#PWR0119" H 8750 4000 50  0001 C CNN
F 1 "+5V" H 8750 4300 50  0000 C CNN
F 2 "" H 8750 4150 50  0001 C CNN
F 3 "" H 8750 4150 50  0001 C CNN
	1    8750 4150
	1    0    0    -1  
$EndComp
Wire Wire Line
	8750 4150 8750 4200
Connection ~ 8750 4200
Wire Wire Line
	8750 4200 8950 4200
Wire Wire Line
	9100 4100 8950 4100
Connection ~ 8950 4100
Wire Wire Line
	8950 4100 8950 4200
Wire Wire Line
	9100 3800 8950 3800
Wire Wire Line
	8950 3800 8950 4100
Wire Wire Line
	9400 3800 9500 3800
Wire Wire Line
	9500 3800 9500 3950
Wire Wire Line
	9500 4100 9400 4100
$Comp
L power:GND #PWR0120
U 1 1
P 9600 4100
F 0 "#PWR0120" H 9600 3850 50  0001 C CNN
F 1 "GND" H 9500 4000 50  0000 C CNN
F 2 "" H 9600 4100 50  0001 C CNN
F 3 "" H 9600 4100 50  0001 C CNN
	1    9600 4100
	1    0    0    -1  
$EndComp
Wire Wire Line
	9500 3950 9600 3950
Wire Wire Line
	9600 3950 9600 4100
Connection ~ 9500 3950
Wire Wire Line
	9500 3950 9500 4100
$Comp
L Device:CP1 C12
U 1 1
P 9250 4100
F 0 "C12" V 9200 4000 50  0000 C CNN
F 1 "10u" V 9300 4250 50  0000 C CNN
F 2 "Capacitor_THT:CP_Radial_D4.0mm_P2.00mm" H 9250 4100 50  0001 C CNN
F 3 "~" H 9250 4100 50  0001 C CNN
	1    9250 4100
	0    -1   -1   0   
$EndComp
$Comp
L Device:C C9
U 1 1
P 9250 3800
F 0 "C9" V 9300 3900 50  0000 C CNN
F 1 "0.1u" V 9200 3650 50  0000 C CNN
F 2 "Capacitor_THT:C_Disc_D4.3mm_W1.9mm_P5.00mm" H 9288 3650 50  0001 C CNN
F 3 "~" H 9250 3800 50  0001 C CNN
	1    9250 3800
	0    1    1    0   
$EndComp
Wire Wire Line
	6100 6050 8350 6050
Text GLabel 2000 5700 1    50   Input ~ 0
CS
Wire Wire Line
	2000 5700 2000 5850
Wire Wire Line
	9150 3100 9350 3100
Wire Wire Line
	9350 3100 9350 3650
Wire Wire Line
	9350 3650 1750 3650
Wire Wire Line
	1750 3650 1750 6050
Wire Wire Line
	6400 5300 7400 5300
$Comp
L D3_Face:Matrix_LED_8x8 LED2
U 1 1
P 6850 2900
F 0 "LED2" H 6850 4565 50  0000 C CNN
F 1 "Matrix_LED_8x8" H 6850 4474 50  0000 C CNN
F 2 "D3_Face:Matrix_LED_8x8" H 6850 3300 50  0001 C CNN
F 3 "" H 6850 3400 50  0001 C CNN
	1    6850 2900
	1    0    0    -1  
$EndComp
$Comp
L D3_Face:Matrix_LED_8x8 LED3
U 1 1
P 9900 2900
F 0 "LED3" H 9900 4565 50  0000 C CNN
F 1 "Matrix_LED_8x8" H 9900 4474 50  0000 C CNN
F 2 "D3_Face:Matrix_LED_8x8" H 9900 3300 50  0001 C CNN
F 3 "" H 9900 3400 50  0001 C CNN
	1    9900 2900
	1    0    0    -1  
$EndComp
$Comp
L D3_Face:Matrix_LED_8x8 LED6
U 1 1
P 9900 5850
F 0 "LED6" H 9900 7515 50  0000 C CNN
F 1 "Matrix_LED_8x8" H 9900 7424 50  0000 C CNN
F 2 "D3_Face:Matrix_LED_8x8" H 9900 6250 50  0001 C CNN
F 3 "" H 9900 6350 50  0001 C CNN
	1    9900 5850
	1    0    0    -1  
$EndComp
$Comp
L D3_Face:Matrix_LED_8x8 LED5
U 1 1
P 6850 5850
F 0 "LED5" H 6850 7515 50  0000 C CNN
F 1 "Matrix_LED_8x8" H 6850 7424 50  0000 C CNN
F 2 "D3_Face:Matrix_LED_8x8" H 6850 6250 50  0001 C CNN
F 3 "" H 6850 6350 50  0001 C CNN
	1    6850 5850
	1    0    0    -1  
$EndComp
$Comp
L D3_Face:Matrix_LED_8x8 LED4
U 1 1
P 3800 5850
F 0 "LED4" H 3800 7515 50  0000 C CNN
F 1 "Matrix_LED_8x8" H 3800 7424 50  0000 C CNN
F 2 "D3_Face:Matrix_LED_8x8" H 3800 6250 50  0001 C CNN
F 3 "" H 3800 6350 50  0001 C CNN
	1    3800 5850
	1    0    0    -1  
$EndComp
$Comp
L D3_Face:Matrix_LED_8x8 LED1
U 1 1
P 3800 2900
F 0 "LED1" H 3800 4565 50  0000 C CNN
F 1 "Matrix_LED_8x8" H 3800 4474 50  0000 C CNN
F 2 "D3_Face:Matrix_LED_8x8" H 3800 3300 50  0001 C CNN
F 3 "" H 3800 3400 50  0001 C CNN
	1    3800 2900
	1    0    0    -1  
$EndComp
$EndSCHEMATC
